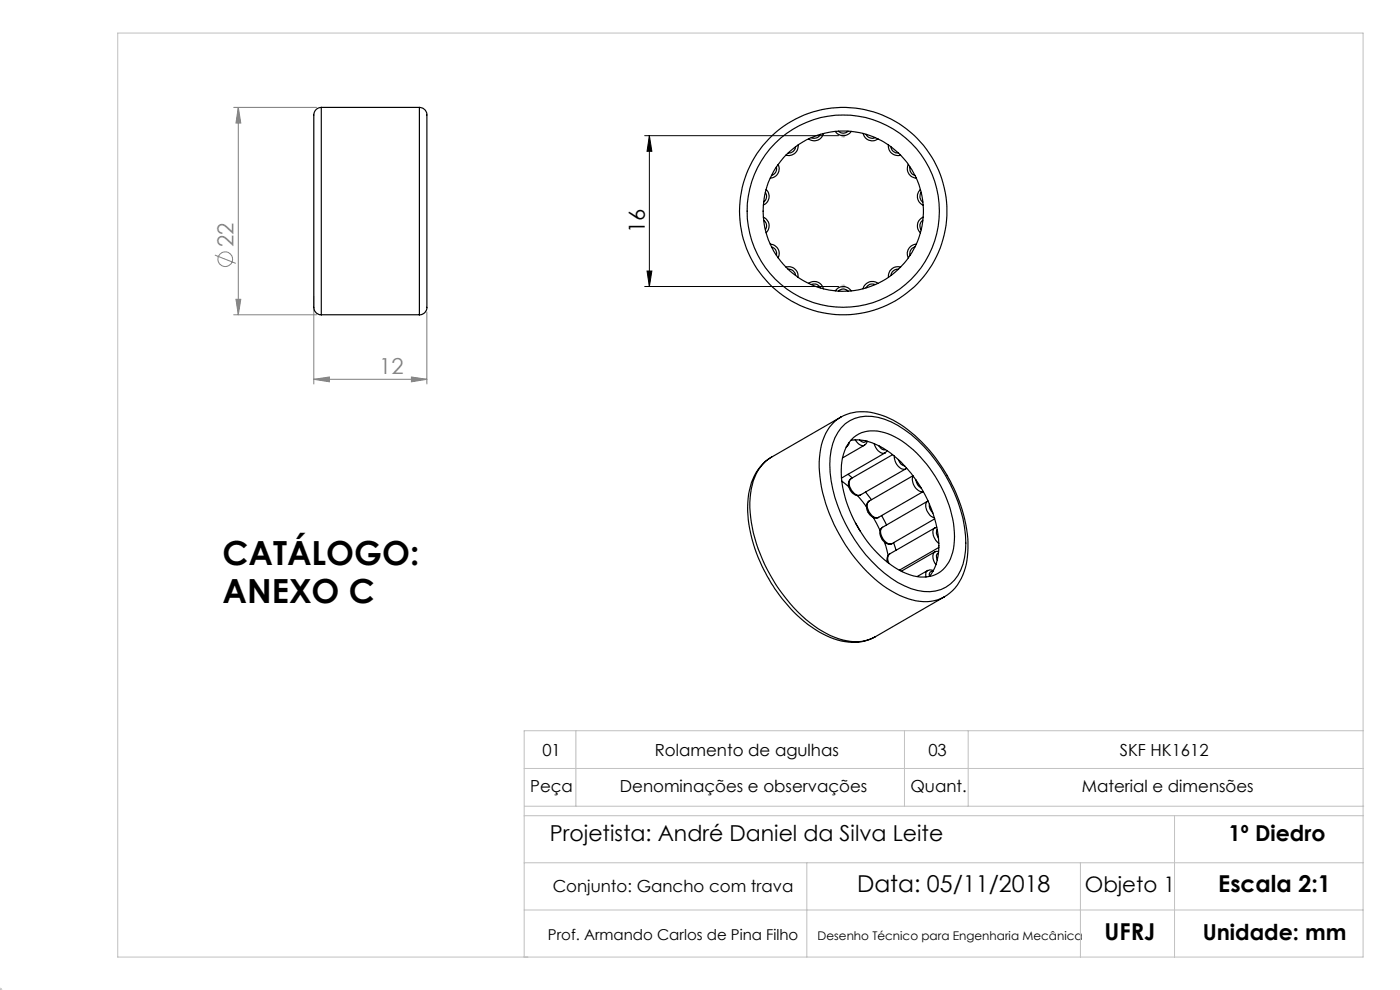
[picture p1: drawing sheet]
<svg xmlns="http://www.w3.org/2000/svg" width="297mm" height="210mm" viewBox="0 0 297 210" stroke-linecap="round" stroke-linejoin="round" font-family="sans-serif">
<g fill="none" stroke="#808080" stroke-width=".21">
<path d="M49.6 22.8h17.6M50.6 22.8v44M50.6 22.8l.5 3.3h-1zM45.6 54.1l4.4 1.8M49.6 66.8h17.6M50.1 63.5h1l-.5 3.3zM66.6 62.8v18.6M87.3 80l3.3 .5-3.3 .5zM90.6 66.2v15.2M66.6 80.5l3.3-.5v1zM66.6 80.5h24"/>
<circle cx="47.8" cy="55" r="1.55"/>
</g>
<path d="M136.8 28.8h41.1M137.8 28.8v32M137.8 28.8l.5 3.3h-1zM137.3 57.5h1l-.5 3.3zM136.8 60.8h41.1" fill="none" stroke="#000" stroke-width=".21"/>
<g fill="none" stroke="#c0c0c0" stroke-width=".21">
<path d="M25 7h264.2v196h-264.2zM178.4 28.8h1M178.5 28.4l.7 .7M178.9 28.3v1M179.2 28.4l-.7 .7M178.4 60.8h1M178.5 60.4l.7 .7M178.9 60.3v1M179.2 60.4l-.7 .7M122.2 155v16M191.9 155v16M205.4 155v16"/>
<path d="M289.2 155h-178v48M111.2 173h178M111.2 163h178M111.3 171h178M249.2 173v30M111.2 193h178M111.2 183h178M171.2 183v20M229.2 183v20M-.1 210h.6M0 210l.1 .1M0 209.5v.6"/>
<path d="M.4 209.6l-.4 .5"/>
</g>
<path d="M137.8 28.8l.5 3.3h-1zM137.3 57.5h1l-.5 3.3z" fill="#000"/>
<g fill="#808080">
<path d="M66.6 80.5l3.3-.5v1zM87.3 80l3.3 .5-3.3 .5z"/>
<path d="M50.6 22.8l.5 3.3h-1zM50.1 63.5h1l-.5 3.3z"/>
</g>
<g fill="none" stroke="#000" stroke-width=".25">
<path d="M68.2 22.8a1.73 1.73 0 0 0-1.6 2.1v39.3a2.02 2.02 0 0 0 1.3 2.6h.3M68.2 22.8v44M68.2 22.8h20.8M89 22.8a1.73 1.73 0 0 1 1.6 2.1v39.3a2.09 2.09 0 0 1-1.1 2.5l-.5 .1M89 22.8v44M164.7 35.4a1.47 1.47 0 0 1-1 1.8M165.1 34.9a1.97 1.97 0 0 1-1.7 2.9M168.8 31.1a1.44 1.44 0 0 1-1.6 1.3M169.3 30.8a1.97 1.97 0 0 1-2.6 2.1M174.1 28.5a1.48 1.48 0 0 1-2 .7M174.7 28.3a2.01 2.01 0 0 1-3.2 1.1M177.2 27.9a2.02 2.02 0 0 0 3.4 0"/>
<path d="M177.9 27.8a1.45 1.45 0 0 0 2 0M183.1 28.3a1.99 1.99 0 0 0 3.2 1.1M183.7 28.5a1.48 1.48 0 0 0 2 .7M188.5 30.8a1.99 1.99 0 0 0 2.6 2.1M189 31.1a1.39 1.39 0 0 0 1.6 1.3M192.7 34.9a2.01 2.01 0 0 0 1.7 2.9M193 35.4a1.55 1.55 0 0 0 1.1 1.8M161.9 46.1a1.99 1.99 0 0 1 .6 3.3M162 46.7a1.51 1.51 0 0 1 .4 2M162.4 40.8a1.49 1.49 0 0 1-.4 2.1M162.5 40.2a1.96 1.96 0 0 1-.6 3.3M163.4 51.8a2 2 0 0 1 1.7 2.9"/>
<path d="M163.7 52.4a1.45 1.45 0 0 1 1 1.8M166.7 56.6a2.03 2.03 0 0 1 2.6 2.2M167.2 57.1a1.46 1.46 0 0 1 1.6 1.3M190.6 57.1a1.46 1.46 0 0 0-1.6 1.3M191.1 56.6a2.01 2.01 0 0 0-2.6 2.2M194.1 52.4a1.45 1.45 0 0 0-1 1.8M194.4 51.8a2.04 2.04 0 0 0-1.7 2.9M195.3 40.2a1.97 1.97 0 0 0 .5 3.3M195.4 40.8a1.47 1.47 0 0 0 .4 2.1M195.8 46.7a1.42 1.42 0 0 0-.4 2M195.8 46.1a2.01 2.01 0 0 0-.5 3.3M68.2 66.8h20.8"/>
<path d="M171.5 60.1a2.02 2.02 0 0 1 3.2 1.2M172.1 60.4a1.48 1.48 0 0 1 2 .7M177.2 61.7a2.02 2.02 0 0 1 3.4 0M177.9 61.8a1.37 1.37 0 0 1 2 0M185.6 60.4a1.46 1.46 0 0 0-1.9 .7M186.3 60.1a2 2 0 0 0-3.2 1.2M163.7 97a10.4 10.4 0 0 0-4.9 7.8 28.9 28.9 0 0 0 4.3 17.9 28.9 28.9 0 0 0 12.9 12.5 10.8 10.8 0 0 0 9.6-.1M178.3 88.5a10.7 10.7 0 0 1 9.6-.1 29.6 29.6 0 0 1 13.3 13 29.3 29.3 0 0 1 4 16.5 10.7 10.7 0 0 1-4.9 8.7M178.3 88.5a9.7 9.7 0 0 0-4.3 7.6 29.3 29.3 0 0 0 4.8 18.5 28.8 28.8 0 0 0 13 12.1 9.5 9.5 0 0 0 8.5-.1l-14.7 8.5M178.3 88.5l-14.7 8.5a9.6 9.6 0 0 0-4.4 7.6 29 29 0 0 0 4.2 17.4 30.5 30.5 0 0 0 12.8 12.8 10.2 10.2 0 0 0 9.4 .3M178.5 90.7a8.1 8.1 0 0 1 9.1-1.8 26.6 26.6 0 0 1 13.1 12.1 26.3 26.3 0 0 1 3.9 17.3 7.9 7.9 0 0 1-7.3 7.2 16.3 16.3 0 0 1-11-5.1 32.5 32.5 0 0 1-10.3-21.8 11.9 11.9 0 0 1 2.5-7.9zM179.6 94.8h.1"/>
<path d="M180.1 93.9l-.2 .6-.3 .3M180.5 93.4a11.3 11.3 0 0 1 8.4 2.7 26.9 26.9 0 0 1 10.3 19.7 10.3 10.3 0 0 1-2 6.5l.1-.9 .3-.2h.3M180.7 93.2a6.8 6.8 0 0 1 7.6-1.2 23.5 23.5 0 0 1 11.8 12.1 20 20 0 0 1 2 13 6.5 6.5 0 0 1-9.1 4.8 22.3 22.3 0 0 1-11.4-10.7 21.9 21.9 0 0 1-2.8-14.2l.7-2.1zM181.4 93.3a1.82 1.82 0 0 0 2 1.1M182.4 93.3a.93 .93 0 0 0 1.3 .2M183.4 94.4l-4.7 2.7M183.9 93.6l-.1 .5-.4 .3M184 93.6l-.1 .1M185.4 94.1a2.35 2.35 0 0 0 2.2 2h.2M186.4 94.5a1.29 1.29 0 0 0 1.5 .9M187.8 96.1l-9.3 5.3M188.2 95.6l-.4 .5"/>
<path d="M189.4 96.4l-8.8 5.1a2.33 2.33 0 0 0 1.1 3.4l.5 .2 .4-.1M189.7 96.7a2.63 2.63 0 0 0 2.3 2.8h.1M190.6 97.5a1.73 1.73 0 0 0 1.3 1.3M192.1 99.5l-9.5 5.5M192.3 99.3l-.2 .2M178.6 102.1l1.5 1.2M179.9 100.6l.9 .8M180.6 101.5a1.93 1.93 0 0 0 .1 2.9 1.47 1.47 0 0 0 1.9 .6M181.5 110.9l1 1.8M181.9 105.1l1.9 2.5M183.6 104.4l1.3 1.6M184.4 106.3a2.13 2.13 0 0 0 .4 3.2 1.33 1.33 0 0 0 1.6 .2"/>
<path d="M185.2 109.7l1.5 2.9M187 109.4l1.1 2M187.2 111.9a1.93 1.93 0 0 0 .1 2.8 1.66 1.66 0 0 0 1.9 .6M187.2 111.9a2.08 2.08 0 0 0 .4 2.8l.8 .6h.8M187.6 115l.8 2.8M188.7 117.5a1.56 1.56 0 0 0-.5 1.7M188.7 117.5a1.55 1.55 0 0 0-.1 2M189.6 115.1l.5 1.6M193.7 100.9l-9.3 5.4a2.01 2.01 0 0 0 .3 2.8l.8 .6 .8 .1 9.6-5.5a2.38 2.38 0 0 1-2.3-2.4l.1-.9M194.3 101.8a2.15 2.15 0 0 0 1.1 1.7M196.8 106.3a2.12 2.12 0 0 0 .4 2.9l1 .6M196.8 106.3l-9.6 5.6"/>
<path d="M196.8 106.3h.1M196.9 106.3h-.1M197.2 107a2.12 2.12 0 0 0 .7 1.8M198.3 117.1a2.02 2.02 0 0 0 .2 2.7M198.3 112a1.96 1.96 0 0 0 .2 2.6l.7 .6M198.3 117.1l-7.1 4.1M198.3 112l-9.6 5.5M198.3 110.1l-9.1 5.2M198.3 117.1h.1M198.3 112h.1M198.7 111.9l-.4 .1M198.8 112.3a1.56 1.56 0 0 0 .3 1.9"/>
<path d="M199.1 117.3a.99 .99 0 0 0-.3 1.5M199.1 117l-.8 .1M199.2 116.1l-8.4 4.9M190.9 120.9v.1M196.8 121l-.4 .5v.9M198 121.1l-.7-.2-.5 .1-2.2 1.3"/>
<circle cx="178.9" cy="44.8" r="22"/>
<circle cx="178.9" cy="44.8" r="20.4"/>
<circle cx="178.9" cy="44.8" r="17"/>
</g>
<g font-size="7.1">
<text x="47.2" y="119.9">CATÁLOGO:</text>
<text x="47.2" y="127.9">ANEXO C</text>
</g>
<g font-size="4.9">
<text x="181.8" y="189.3">Data: 05/11/2018</text>
<text x="258.5" y="189.3">Escala 2:1</text>
<text x="234.3" y="199.5">UFRJ</text>
</g>
<g font-size="4.7" fill="#808080">
<text x="49.5" y="52.4" transform="rotate(-90 49.5 52.4)">22</text>
<text x="80.5" y="79.4">12</text>
</g>
<g font-size="4.7">
<text x="136.8" y="49.5" transform="rotate(-90 136.8 49.5)">16</text>
<text x="116.6" y="178.4">Projetista: André Daniel da Silva Leite</text>
<text x="260.6" y="178.4">1º Diedro</text>
<text x="255.1" y="199.5">Unidade: mm</text>
</g>
<text font-size="4.5" x="230.1" y="189.3">Objeto 1</text>
<g font-size="3.5">
<text x="115.1" y="160.4">01</text>
<text x="138.9" y="160.4">Rolamento de agulhas</text>
<text x="197" y="160.4">03</text>
<text x="237.6" y="160.4">SKF HK1612</text>
<text x="112.5" y="168">Peça</text>
<text x="131.5" y="168">Denominações e observações</text>
<text x="193.1" y="168">Quant.</text>
<text x="229.5" y="168">Material e dimensões</text>
<text x="117.3" y="189.3">Conjunto: Gancho com trava</text>
</g>
<text font-size="3.2" x="116.2" y="199.5">Prof. Armando Carlos de Pina Filho</text>
<text font-size="2.5" x="173.5" y="199.5">Desenho Técnico para Engenharia Mecânica</text>
</svg>
